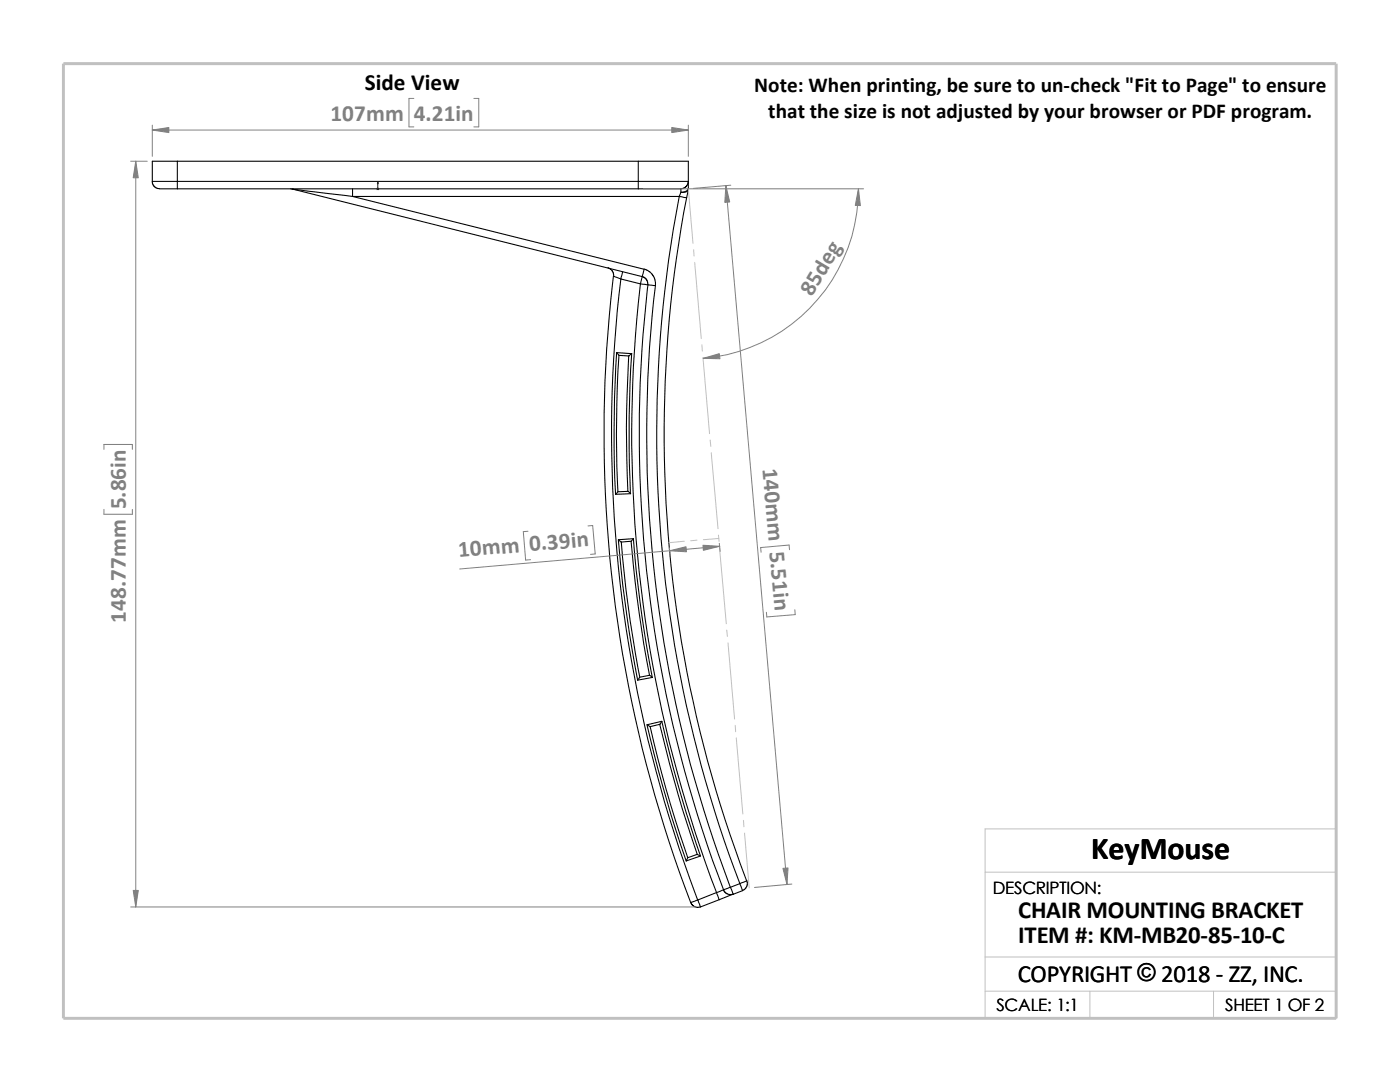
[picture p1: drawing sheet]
<svg xmlns="http://www.w3.org/2000/svg" width="279mm" height="216mm" viewBox="0 0 279 216" stroke-linecap="round" stroke-linejoin="round" font-family="sans-serif">
<g fill="none" stroke="#c0c0c0" stroke-width=".2">
<path d="M137.4 37.7l.9 10.9M138.4 49.8l.1 1.3M138.6 52.4l1.4 15.2M140.1 68.8l.1 1.3M140.3 71.3l1.3 15.2M141.7 87.8l.2 1.3M141.9 90.3l1.4 15.2M136.6 108l-3.1 .3M139.1 107.8l-1.3 .1M143.4 106.8l.1 1.2M143.5 107.4l-3.1 .3M143.6 109.3l1.3 15.2"/>
<path d="M145 125.7l.2 1.3M145.3 128.3l1.3 15.2M146.7 144.7l.1 1.3M146.9 147.2l1.4 15.2M148.4 163.7l.1 1.3M148.6 166.2l.9 11M196.6 174h70.1M196.6 191h70.1M196.6 197.8h70.1M217.5 197.8v5.4M242.2 197.8v5.4M26.8 203.2h239.9v-37.8h-70.1v37.8"/>
</g>
<path d="M12.7 12.7h254v190.5h-254z" fill="none" stroke="#c0c0c0" stroke-width=".59"/>
<g fill="none" stroke="#000" stroke-width=".21">
<path d="M30.4 36.2h5M30.4 36.2v.3l.3 .6 .8 .5 3.9 .1M35.4 36.2v1.5M35.4 32.2h-5v4M35.4 32.2v4M35.4 32.2h92M35.4 36.2h92M35.4 37.7h92M58 37.7h.3M58.3 37.7l69.9 17.5M58.3 37.7l12.1 1.5M70.4 37.7v1.5"/>
<path d="M70.4 39.2l58.1 14.5-.3 1.5M70.4 39.2h65.2M127.4 37.7h8.5M127.4 32.2v4M127.4 36.2v1.5M127.4 36.2h10M127.4 32.2h10v4M135.6 39.2l1.4 .3M135.6 39.2a251 251 0 0 0 12.1 137.1M135.9 37.7v.7M135.9 38.4l-.3 .8M137 39.5a249.4 249.4 0 0 0 12 136.3"/>
<path d="M137.4 36.2l-.4 .9-.4 .4-.7 .2M137.4 37.5a1.23 1.23 0 0 1-1.5 .9M137.4 37.8a1.22 1.22 0 0 1-1.5 .6M137.4 37.8l-.4 1.7M137.4 36.2v1.3M137.4 37.5v.3M121.3 53.4l.9 .7 .3 1 1.4 .6M122.4 55.1a262.2 262.2 0 0 0 15.4 125M123.9 55.7a259.6 259.6 0 0 0 15.3 123.9M123.9 55.7l3.9 .9M124.2 54.2l-.3 1.5M127.8 56.6a257.2 257.2 0 0 0 15.2 121.5"/>
<path d="M127.8 56.6l3 .4M128.2 55.2l.8 .5 .2 .6v.5M128.2 55.2l-.4 1.4M128.5 53.7l1.2 .5 .6 .7 .4 .9 .1 1.2M129.3 56.8a255 255 0 0 0 15.1 120.7M130.8 57a253.4 253.4 0 0 0 15 120M123.1 70.4a263.5 263.5 0 0 0-.2 28.2M123.1 70.4l.4 .5M123.1 70.4l3 .2M123.5 70.9a250.9 250.9 0 0 0-.2 27.2M125.5 71a251.7 251.7 0 0 0-.2 27M126.1 70.6l-.6 .4-2-.1"/>
<path d="M126.1 70.6a245.6 245.6 0 0 0-.3 27.9M125.3 98l.6 .5-3 .1M125.3 98l-2 .1-.4 .5M123.4 107.7a268.9 268.9 0 0 0 3.9 28M124 108.2a246.4 246.4 0 0 0 3.7 26.9M125.9 108a257.4 257.4 0 0 0 3.7 26.7M126.4 107.5l-.4 .5-2 .2M126.4 107.5l-3 .2 .6 .5M126.4 107.5a248.4 248.4 0 0 0 3.8 27.7M127.7 135.1l-.4 .6M129.6 134.7l.6 .5-2.9 .5M129.6 134.7l-1.9 .4"/>
<path d="M129.1 144.6a261.2 261.2 0 0 0 7.8 27.2M129.8 145a238.5 238.5 0 0 0 7.4 26.1M131.7 144.5a275 275 0 0 0 7.4 26M132.1 143.9l-.4 .6-1.9 .5M132.1 143.9l-2.9 .7 .6 .4M132.1 143.9a245.3 245.3 0 0 0 7.7 26.9M137.2 171.2l-.3 .6M139.1 170.5l.7 .3-2.9 1M139.1 170.5l-1.9 .7M139.3 179.6l.5 1.4M139.3 179.6l-1.5 .5M143 178.1l-3.7 1.5"/>
<path d="M143 178.1l.5 1.4M143.5 179.5l-3.7 1.5M144.4 177.5l-1.4 .6M144.4 177.5l.2 .4 .6 .5 .5 .1 .6-.1M145.8 177l.5 1.4M145.8 177l-1.4 .5M146.3 178.4l-2.8 1.1M147.7 176.3l.5 1.4M147.7 176.3l1.4-.5v.9l-.4 .7-.5 .3M147.7 176.3l-1.9 .7M148.2 177.7l-1.9 .7M137.8 180l.2 .5 .6 .4 .5 .2 .7-.1"/>
</g>
<path d="M75.4 36.3l.1 .4h-.2z" fill="#00f" stroke="#00f" stroke-width=".2"/>
<path d="M75.3 37.7h.3M75.3 37.5l.3 .3M75.4 37.7h.1M75.4 36.3v1.5M75.5 37.5l-.3 .3" fill="none" stroke="#00f" stroke-width=".2"/>
<g fill="none" stroke="#808080" stroke-width=".2">
<path d="M82.6 19.6h-1v5.7h1M94.6 19.6h.9v5.7h-.9M26.1 32.2h3.3M27.1 32.2v148.8M30.4 26h107M30.4 25v6.2M128.4 37.7h43.9M137.4 25v6.2M144.9 37l12.2 139.5M145.8 37l-7.4 .6M171.3 37.7a33.9 33.9 0 0 1-31 33.8M20.7 89.7v-1h5.7v1"/>
<path d="M20.7 101.6v1h5.7v-1M105.4 106l-1 .1 .5 5.7 1-.1M117.3 104.9h1l.5 5.6-.9 .1M133.6 109.3l.1 1.6M143.6 108.4l.1 1.6M143.6 109l-51.9 4.5M157.6 109.7l-.1-.9-5.7 .5 .1 .9M158.6 121.7l.1 .9-5.7 .5v-.9M158 176.4l-7.4 .7M26.1 181h112.7"/>
</g>
<g fill="#808080" stroke="#808080" stroke-width=".2">
<path d="M144.9 37l.7 3.3-.9 .1z"/>
<path d="M156.3 173.3l1-.1-.2 3.3z"/>
<path d="M171.3 37.7l.4 3.3h-1z"/>
<path d="M140.3 71.5l3.3-.9 .1 1z"/>
<path d="M140.3 108.8l3.3 .2-3.2 .8z"/>
<path d="M133.6 109.9l3.3-.8 .1 1z"/>
<path d="M30.4 26l3.3-.6v1.1z"/>
<path d="M134.1 25.4l3.3 .6-3.3 .5z"/>
<path d="M27.1 32.2l.5 3.3h-1z"/>
<path d="M26.6 177.7h1l-.5 3.3z"/>
</g>
<text font-size="6.4" x="217.8" y="171.4">KeyMouse</text>
<g font-size="4.9">
<text x="203.2" y="183.2">CHAIR MOUNTING BRACKET</text>
<text x="203.2" y="188.1">ITEM #: KM-MB20-85-10-C</text>
<text x="203.1" y="195.9">COPYRIGHT © 2018 - ZZ, INC.</text>
<text x="227" y="195.8">©</text>
</g>
<text font-size="4.6" x="72.8" y="18">Side View</text>
<g font-size="4.6" fill="#808080">
<text x="66" y="24.1">107mm</text>
<text x="82.6" y="24.1">4.21in</text>
<text x="162" y="59.3" transform="rotate(-59 162 59.3)">85deg</text>
<text x="152.1" y="93.5" transform="rotate(85 152.1 93.5)">140mm 5.51in</text>
<text x="25.1" y="101.6" transform="rotate(-90 25.1 101.6)">5.86in</text>
<text x="91.6" y="111.2" transform="rotate(-5 91.6 111.2)">10mm 0.39in</text>
<text x="25.1" y="124.2" transform="rotate(-90 25.1 124.2)">148.77mm</text>
</g>
<g font-size="4.2">
<text x="150.5" y="18.4">Note: When printing, be sure to un-check &quot;Fit to Page&quot; to ensure</text>
<text x="153.3" y="23.6">that the size is not adjusted by your browser or PDF program.</text>
</g>
<g font-size="3.4">
<text x="198.2" y="178.5">DESCRIPTION:</text>
<text x="198.8" y="201.7">SCALE: 1:1</text>
<text x="244.5" y="201.7">SHEET 1 OF 2</text>
</g>
</svg>
